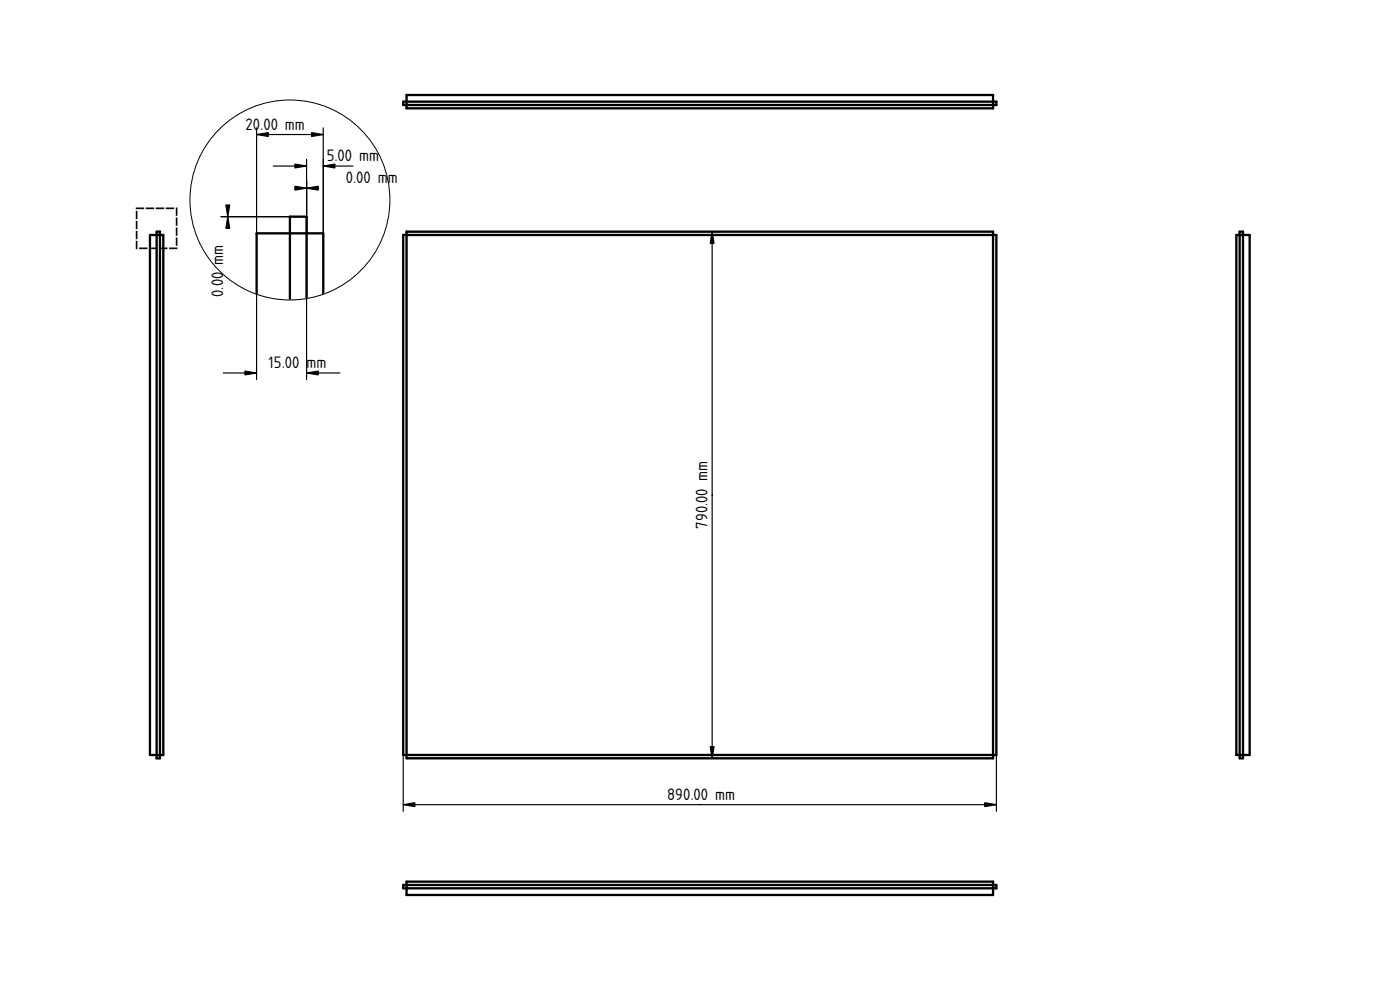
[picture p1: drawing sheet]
<svg xmlns="http://www.w3.org/2000/svg" width="420mm" height="297mm" viewBox="0 0 420 297" stroke-linecap="round" stroke-linejoin="round" font-family="sans-serif">
<path d="M210 148.5h.1" fill="none" stroke="#000" stroke-width=".3"/>
<g fill="#fff">
<path d="M122 70.5h176v156h-176z" fill-rule="evenodd"/>
<path d="M122 226.5h176v1h-176z" fill-rule="evenodd"/>
<path d="M122 69.5h176v1h-176z" fill-rule="evenodd"/>
<path d="M298 70.5h1v156h-1z" fill-rule="evenodd"/>
<path d="M121 70.5h1v156h-1z" fill-rule="evenodd"/>
</g>
<path d="M121 70.5h178v156h-178zM122 69.5h176v158h-176z" fill="none" stroke="#000" stroke-width=".7"/>
<path d="M210 148.5h.1" fill="none" stroke="#000" stroke-width=".3"/>
<path d="M121 70.5v172.9M122 69.5h93.7M213.7 69.5v158M122 227.5h93.7M299 226.5v16.9M121 241.4h178" fill="none" stroke="#000" stroke-width=".35"/>
<path d="M213.7 69.5l.6 3.5h-1.2zM213.1 224h1.2l-.6 3.5zM121 241.4l3.5-.6v1.2zM295.5 240.8l3.5 .6-3.5 .6z" fill="#000" stroke="#000" stroke-width=".35"/>
<path d="M371 70.5h1v-1h1v1h2v156h-2v1h-1v-1h-1z" fill-rule="evenodd" fill="#fff"/>
<path d="M373 148.5h.1" fill="none" stroke="#000" stroke-width=".3"/>
<path d="M373 70.5h2v156h-2z" fill-rule="evenodd" fill="#fff"/>
<path d="M373 148.5h.1" fill="none" stroke="#000" stroke-width=".3"/>
<path d="M372 70.5h1v156h-1z" fill-rule="evenodd" fill="#fff"/>
<path d="M373 148.5h.1" fill="none" stroke="#000" stroke-width=".3"/>
<g fill="#fff">
<path d="M371 70.5h1v156h-1z" fill-rule="evenodd"/>
<path d="M372 226.5h1v1h-1z" fill-rule="evenodd"/>
<path d="M372 69.5h1v1h-1z" fill-rule="evenodd"/>
</g>
<path d="M371 70.5h4v156h-4zM372 69.5h1v158h-1z" fill="none" stroke="#000" stroke-width=".7"/>
<path d="M45 70.5h2v-1h1v1h1v156h-1v1h-1v-1h-2z" fill-rule="evenodd" fill="#fff"/>
<path d="M47 148.5h.1" fill="none" stroke="#000" stroke-width=".3"/>
<g fill="#fff">
<path d="M45 70.5h2v156h-2z" fill-rule="evenodd"/>
<path d="M48 70.5h1v156h-1z" fill-rule="evenodd"/>
<path d="M47 70.5h1v156h-1z" fill-rule="evenodd"/>
</g>
<path d="M47 148.5h.1" fill="none" stroke="#000" stroke-width=".3"/>
<g fill="#fff">
<path d="M47 226.5h1v1h-1z" fill-rule="evenodd"/>
<path d="M47 69.5h1v1h-1z" fill-rule="evenodd"/>
</g>
<path d="M45 70.5h4v156h-4zM47 69.5h1v158h-1z" fill="none" stroke="#000" stroke-width=".7"/>
<path d="M41 62.5h12v12h-12z" fill="none" stroke="#080808" stroke-width=".5" stroke-dasharray="2 1"/>
<path d="M122 28.5h176v2h1v1h-1v1h-176v-1h-1v-1h1z" fill-rule="evenodd" fill="#fff"/>
<path d="M210 30.5h.1" fill="none" stroke="#000" stroke-width=".3"/>
<path d="M122 28.5h176v2h-176z" fill-rule="evenodd" fill="#fff"/>
<path d="M210 30.5h.1" fill="none" stroke="#000" stroke-width=".3"/>
<g fill="#fff">
<path d="M122 31.5h176v1h-176z" fill-rule="evenodd"/>
<path d="M122 30.5h176v1h-176z" fill-rule="evenodd"/>
</g>
<path d="M210 30.5h.1" fill="none" stroke="#000" stroke-width=".3"/>
<g fill="#fff">
<path d="M298 30.5h1v1h-1z" fill-rule="evenodd"/>
<path d="M121 30.5h1v1h-1z" fill-rule="evenodd"/>
</g>
<path d="M121 30.5h178v1h-178zM122 28.5h176v4h-176z" fill="none" stroke="#000" stroke-width=".7"/>
<path d="M121 265.5h1v-1h176v1h1v1h-1v2h-176v-2h-1z" fill-rule="evenodd" fill="#fff"/>
<path d="M210 266.5h.1" fill="none" stroke="#000" stroke-width=".3"/>
<path d="M122 266.5h176v2h-176z" fill-rule="evenodd" fill="#fff"/>
<path d="M210 266.5h.1" fill="none" stroke="#000" stroke-width=".3"/>
<path d="M122 265.5h176v1h-176z" fill-rule="evenodd" fill="#fff"/>
<path d="M210 266.5h.1" fill="none" stroke="#000" stroke-width=".3"/>
<g fill="#fff">
<path d="M122 264.5h176v1h-176z" fill-rule="evenodd"/>
<path d="M298 265.5h1v1h-1z" fill-rule="evenodd"/>
<path d="M121 265.5h1v1h-1z" fill-rule="evenodd"/>
</g>
<path d="M121 265.5h178v1h-178zM122 264.5h176v4h-176z" fill="none" stroke="#000" stroke-width=".7"/>
<g fill="#fff">
<path d="M77 70h10v-5h5v5h5v18.6a30.3 30.3 0 0 1-20 0z" fill-rule="evenodd"/>
<path d="M77 70h10v20.3a30.3 30.3 0 0 1-10-1.7z" fill-rule="evenodd"/>
<path d="M87 70h5v19.9l-5 .4z" fill-rule="evenodd"/>
<path d="M92 70h5v18.6l-5 1.3z" fill-rule="evenodd"/>
<path d="M87 65h5v5h-5z" fill-rule="evenodd"/>
</g>
<path d="M92 89.9l5-1.3v-18.6h-20v18.6a30.3 30.3 0 0 0 10 1.7M92 89.9l-5 .4M92 89.9v-24.9h-5v25.3" fill="none" stroke="#000" stroke-width=".7"/>
<path d="M54 27h66v66h-66zM57 60a30 30 0 0 1 60 0 30 30 0 0 1-60 0z" fill-rule="evenodd" fill="#fff" stroke="#fff" stroke-width=".3"/>
<g fill="none" stroke="#000" stroke-width=".3">
<path d="M87 60h.1"/>
<circle cx="87" cy="60" r="30"/>
</g>
<path d="M77 38.4v75.5M97 38.4v31.6M77 40.4h20M82 49.8h10M92 47.8v66.1M97 49.8h8.9M66.4 65h25.6M67 111.9h10M92 111.9h10" fill="none" stroke="#000" stroke-width=".35"/>
<path d="M77 40.4l3.5-.6v1.2zM88.5 49.2l3.5 .6-3.5 .6zM88.5 55.9l3.5 .6-3.5 .5zM92 56.5l3.5-.6v1.1zM93.5 39.8l3.5 .6-3.5 .6zM97 49.8l3.5-.6v1.2zM67.8 61.5h1.1l-.5 3.5zM68.4 65l.5 3.5h-1.1zM73.5 111.3l3.5 .6-3.5 .6zM92 111.9l3.5-.6v1.2z" fill="#000" stroke="#000" stroke-width=".35"/>
<g font-size="4.7">
<text x="73.7" y="39">20</text>
<text x="78.1" y="39">.00 mm</text>
<text x="98.1" y="48.4">5.00 mm</text>
<text x="103.8" y="55.1">0.00 mm</text>
<text x="67" y="89.1" transform="rotate(-90 67 89.1)">0.00 mm</text>
<text x="80.6" y="110.5">15.00 mm</text>
<text x="212.3" y="158.6" transform="rotate(-90 212.3 158.6)">790.00 mm</text>
<text x="200.2" y="240">890.00 mm</text>
</g>
</svg>
